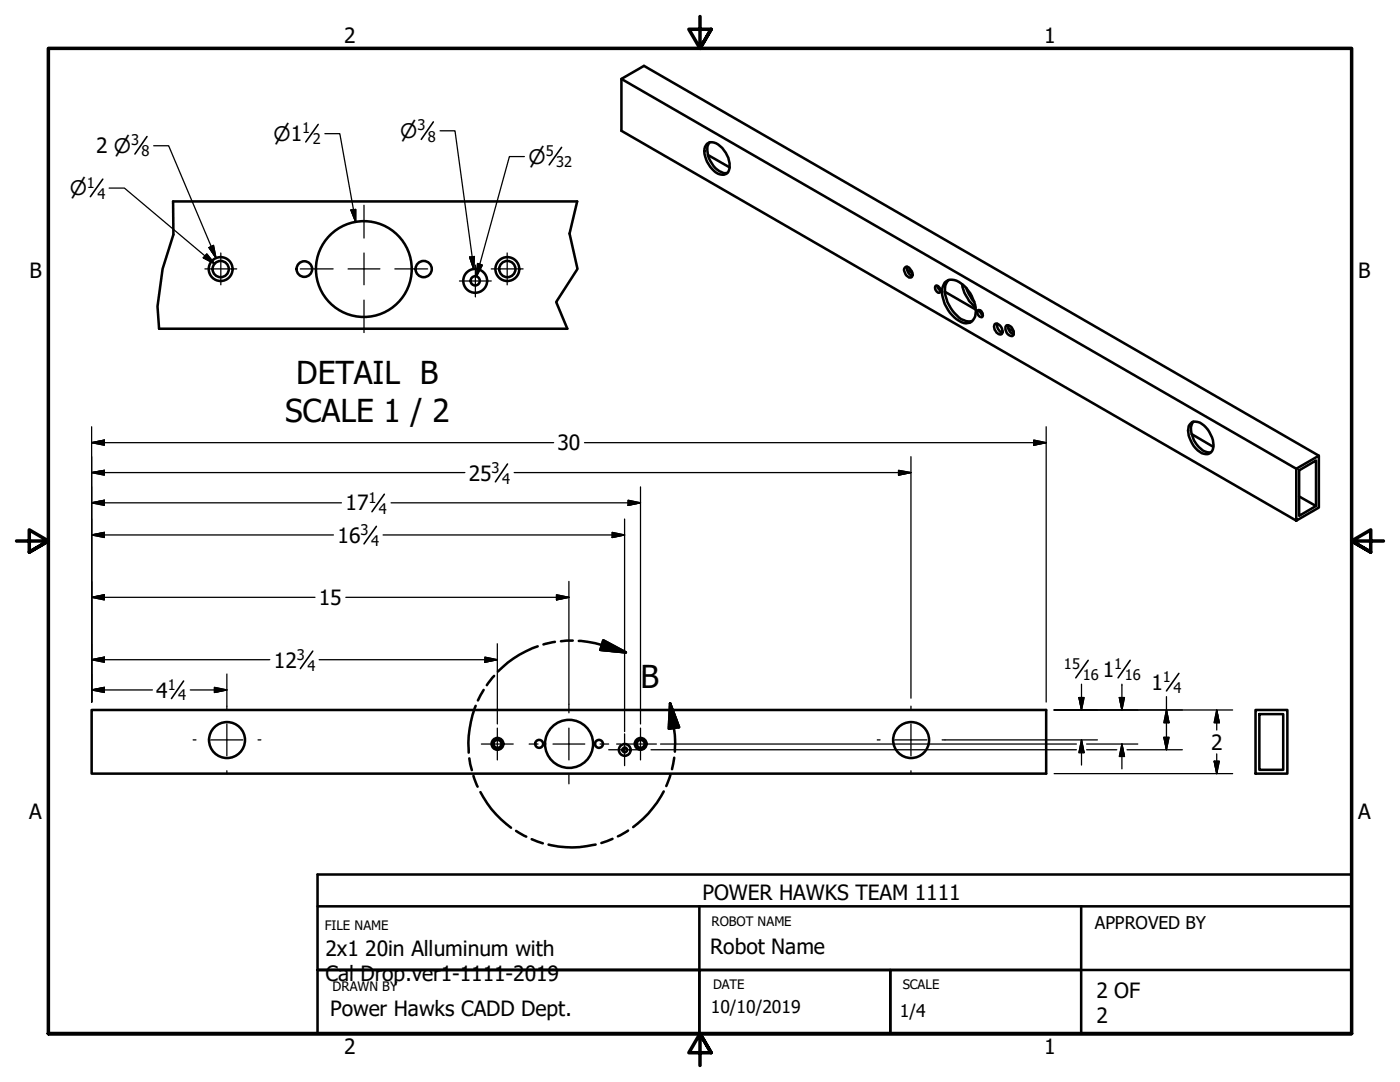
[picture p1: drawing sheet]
<svg xmlns="http://www.w3.org/2000/svg" width="279mm" height="216mm" viewBox="0 0 279 216" stroke-linecap="round" stroke-linejoin="round" font-family="sans-serif">
<!-- layer: Visible (ANSI) -->
<g fill="none" stroke="#000" stroke-width=".51">
<path d="M124 15.7l134.7 77.8M141.1 28.7a1.94 1.94 0 0 1 2.6 .4 4.7 4.7 0 0 1 1.7 5.2 1.87 1.87 0 0 1-2.9-.2 5.2 5.2 0 0 1-1.8-4.8zM141.3 30.9l4.3 2.5M141.6 28.4a3.7 3.7 0 0 0 .4 4.2 3.4 3.4 0 0 0 3.2 1.9M34.5 40.2h80.7M180.6 53.4a.78 .78 0 0 1 1.2 .5l.3 .6a.57 .57 0 0 1 0 .7 .57 .57 0 0 1-.7 .2l-.5-.4-.3-.6a.76 .76 0 0 1 0-1zM181 53.2a1.63 1.63 0 0 0 1.1 1.9M181 53.8l1.1 .6M186.8 57a.92 .92 0 0 1 .8 1.4 .88 .88 0 0 1-.8-.5 .88 .88 0 0 1 0-.9zM187.2 57.1l.1 .4 .4 .5M187.3 57.4l.3 .3M188.5 56.4a2.39 2.39 0 0 1 3.3 .2 7.2 7.2 0 0 1 2.8 6.5 1.92 1.92 0 0 1-3.2 .9 7.4 7.4 0 0 1-3.4-6.3z"/>
<path d="M188.6 58.2l6.2 3.6M189.3 55.9a3.6 3.6 0 0 0-.4 3.8 6.8 6.8 0 0 0 3.9 4.4h1.2M192 56.7a7.6 7.6 0 0 0 2.7 4.6M192.8 57.5l.6 1.2 .6 1.1 .4 .4M31.7 65.6h81.5M195.1 61.9a.86 .86 0 0 1 .9 .5 .86 .86 0 0 1-.1 .9 .99 .99 0 0 1-.8-1.4zM195.6 61.9l.2 .7 .4 .3M195.6 62.3l.5 .2M198.5 64.7a1.29 1.29 0 0 1 1.6 1.5 .53 .53 0 0 1-.3 .5 .53 .53 0 0 1-.7-.2l-.6-.7-.1-.6zM199 64.6a1.74 1.74 0 0 0 1 1.8M200.8 65a1.2 1.2 0 0 1 1.5 1.2 .61 .61 0 0 1-.4 .9 1.48 1.48 0 0 1-1.1-2.1zM201.2 64.9a1.68 1.68 0 0 0 1.1 1.8"/>
<path d="M201.2 65.5l1 .6M237.7 84.5a1.73 1.73 0 0 1 2.1 .1 5.4 5.4 0 0 1 2.3 5.1 1.55 1.55 0 0 1-2.6 .5 5.4 5.4 0 0 1-2.3-5.2zM237.8 86.6l4.3 2.6M238.2 84.1a2.66 2.66 0 0 0-.1 3.1 4.3 4.3 0 0 0 3.3 3.1l.3-.1M258.7 93.5l4.5-2.6v10.4l-4.5 2.6zM259.3 93.9l3.3-2v9.1l-3.3 1.9zM259.3 99.1l3.3 1.9M263.2 90.9l-134.7-77.8-4.5 2.6v10.4l134.7 77.8M18.3 141.7h190.5v12.7h-190.5zM250.6 141.7h6.3v12.7h-6.3zM251.3 142.5h4.8v11.1h-4.8z"/>
<circle cx="44" cy="53.7" r="2.38"/>
<circle cx="44" cy="53.7" r="1.62"/>
<circle cx="60.7" cy="53.7" r="1.56"/>
<circle cx="72.6" cy="53.7" r="9.6"/>
<circle cx="84.6" cy="53.7" r="1.62"/>
<circle cx="94.8" cy="56" r="2.38"/>
<circle cx="94.8" cy="56" r=".92"/>
<circle cx="101.3" cy="53.7" r="2.38"/>
<circle cx="101.3" cy="53.7" r="1.62"/>
<circle cx="45.3" cy="147.7" r="3.6"/>
<circle cx="99.3" cy="148.4" r="1.17"/>
<circle cx="99.3" cy="148.4" r=".79"/>
<circle cx="107.6" cy="148.4" r=".79"/>
<circle cx="113.6" cy="148.4" r="4.8"/>
<circle cx="119.5" cy="148.4" r=".79"/>
<circle cx="124.7" cy="149.6" r="1.17"/>
<circle cx="124.7" cy="149.6" r=".48"/>
<circle cx="127.9" cy="148.4" r="1.17"/>
<circle cx="127.9" cy="148.4" r=".79"/>
<circle cx="181.8" cy="147.7" r="3.6"/>
</g>
<!-- layer: Break Line (ANSI) -->
<path d="M34.5 40.2l.1 6.6-2.2 6.9-1 7.5 .3 4.4M115.2 40.2l-1.5 6.4 1.6 7.1-4.3 6.6 2.2 5.3" fill="none" stroke="#000" stroke-width=".51"/>
<!-- layer: Detail Boundary (ANSI) -->
<g fill="none" stroke="#000" stroke-width=".51">
<path d="M96.5 137.7l-1.1 2.1M98.6 134.9l-1.4 1.8M107.3 129a20.2 20.2 0 0 0-7.9 5M110.7 128.1l-2.2 .5M114.3 127.8l-2.3 .2M115.5 127.9h.5a34.9 34.9 0 0 1 8.9 2.3M120.4 127.8l4.5 2.4-5.1-.5zM93.7 151.3l.5 2.4M94.5 154.8l.8 2.2M94.9 140.8a21.8 21.8 0 0 0-1.4 9.4M95.9 158.1a19.7 19.7 0 0 0 6.1 7.1M132.5 157.9a21.6 21.6 0 0 1-6.1 7.1"/>
<path d="M133.7 140.3l1.8 4.8-2 .3zM133.7 140.3a31.2 31.2 0 0 1 1 9.2v.5M133.8 154.6l-.8 2.2M134.6 151.2l-.5 2.3M103 165.8l2 1.1M106.1 167.4l2.2 .9M109.5 168.5a19.6 19.6 0 0 0 9.4 0M122.2 167.4l-2.2 .8M125.3 165.7l-2 1.2"/>
</g>
<path d="M119.8 129.7l5.1 .5zM120.4 127.8l4.5 2.4-5.1-.5zM133.7 140.3l1.8 4.8zM133.7 140.3l1.8 4.8-2 .3z" fill="#000" stroke="#000" stroke-width=".51"/>
<!-- layer: Border (ANSI) -->
<path d="M139.7 3.3v6.4l-2.2-3.9h4.4l-2.2 3.9 2.2-3.9M3.3 107.9h6.4l-3.9-2.2v4.5l3.9-2.3-3.9 2.3M276.1 107.9h-6.4l3.9-2.2v4.5l-3.9-2.3 3.9 2.3M9.7 206.2v-196.5h260v196.5h-260h260M141.9 210.1l-2.2-3.9 2.2 3.9h-4.4l2.2-3.9v6.4" fill="none" stroke="#000" stroke-width=".7"/>
<!-- layer: Title (ANSI) -->
<path d="M63.4 174.5h206.3v6.3h-206.3zM63.4 180.8v25.4h206.3v-25.4v25.4h-25.4M139.6 193.5h38.1v12.7h-38.1zM139.6 180.8v12.7M177.7 193.5h38.1v12.7h-38.1zM215.8 180.8v12.7M269.7 193.5h-206.3h76.2v12.7" fill="none" stroke="#000" stroke-width=".51"/>
<!-- layer: Dimension (ANSI) -->
<g fill="none" stroke="#000" stroke-width=".32">
<path d="M20.5 35.8l-2.5 3.4M29.3 27.2l-2.4 3.5M63.5 24.8l-2.5 3.5M86.5 24.3l-2.4 3.5M112.1 29.4l-2.5 3.5M76.7 98.6l-2.5 3.5M101.3 92.6l-2.4 3.5M75.1 105l-2.5 3.5M36.6 135.9l-2.4 3.5M62.4 129.9l-2.5 3.5M217.2 131.8l-2.5 3.5M225.6 131.8l-2.5 3.5"/>
<path d="M235.3 134.4l-2.5 3.5"/>
</g>
<g fill="none" stroke="#000" stroke-width=".25">
<path d="M21.8 37.5h3l18.1 15.1M30.7 29.1h3l9.4 22.4M64.8 26.7h3l3.2 17.6M87.8 26.1h3l3.8 27.6M104.6 31.2h-2.9l-6.6 23.9M41.3 50.7l1.6 1.9-2.3-1.2zM41.7 49.4l.9-.4 .5 2.5zM70 41.9l1-.1v2.5zM93.7 51.3l1-.1-.1 2.5zM95.3 52.6l1 .3-1.2 2.2zM18.3 94.3l2.5-.4v.9zM18.3 88.3l2.5-.5v1z"/>
<path d="M18.3 85.2v54.9M18.3 94.3h74.5M18.3 88.3h92.2M102.6 94.3h79.2M116.6 88.3h92.2M125.3 99.8l2.5 .5-2.5 .5zM127.8 97.2v47.3M179.3 93.9l2.5 .4-2.5 .5zM181.8 91.1v48.2M206.3 87.8l2.5 .5-2.5 .5zM208.8 85.2v54.9M18.3 119.2l2.5-.5v1z"/>
<path d="M18.3 106.7l2.5-.5v1.1zM18.3 100.3l2.5-.5v1zM18.3 119.2h44.6M18.3 106.7h48.2M18.3 100.3h49.8M69 119.2h44.5M76.5 106.7h48.2M78 100.3h49.8M111.1 118.7l2.4 .5-2.4 .5zM113.5 116v24.5M122.2 106.2l2.5 .5-2.5 .6zM124.7 103.6v42.4"/>
<path d="M18.3 137.7l2.5-.5v1zM18.3 131.6l2.5-.5v1zM18.3 137.7h12.1M18.3 131.6h35.5M38 137.7h7.3M42.8 137.2l2.5 .5-2.5 .5zM45.3 134.5v6.4M63.7 131.6h35.6M96.8 131.1l2.5 .5-2.5 .5zM99.3 128.5v16M215.3 139.2h1l-.5 2.5zM215.8 136.5v5.2"/>
<path d="M223.4 139.2h1l-.5 2.5zM223.9 136.5v5.2M232.8 139v10.6M123.1 148.5h.8M129.9 149.6h51.8M131.8 148.5h49.9M181.9 148.5h32.9M181.9 149.6h32.9M188.6 147.6h30.4M210.4 141.7h35.6M210.4 154.4h35.6M215.8 147.6l.5 2.6h-1z"/>
<path d="M215.8 147.6v5.1M216.9 148.5h10.2M216.9 149.6h6M223.9 148.5l.5 2.4h-1zM223.9 148.5v4.9M224.9 149.6h11.1M232.3 147.1h1l-.5 2.5zM232.8 141.7l.5 2.5h-1zM242.3 151.9h1l-.5 2.5zM242.8 141.7l.5 2.5h-1zM242.8 141.7v4M242.8 150.4v4"/>
</g>
<g fill="#000" stroke="#000" stroke-width=".25">
<path d="M40.6 51.4l2.3 1.2zM41.3 50.7l1.6 1.9-2.3-1.2zM41.7 49.4l1.4 2.1zM41.7 49.4l.9-.4 .5 2.5zM70 41.9l1 2.4zM70 41.9l1-.1v2.5zM93.7 51.3l.9 2.4zM93.7 51.3l1-.1-.1 2.5zM95.3 52.6l-.2 2.5zM95.3 52.6l1 .3-1.2 2.2zM18.3 100.3l2.5-.5zM18.3 100.3l2.5-.5v1z"/>
<path d="M18.3 94.3l2.5-.4zM18.3 94.3l2.5-.4v.9zM18.3 88.3l2.5-.5zM18.3 88.3l2.5-.5v1zM179.3 94.8l2.5-.5zM179.3 93.9l2.5 .4-2.5 .5zM206.3 88.8l2.5-.5zM206.3 87.8l2.5 .5-2.5 .5zM18.3 119.2l2.5-.5zM18.3 119.2l2.5-.5v1zM18.3 106.7l2.5-.5zM18.3 106.7l2.5-.5v1.1z"/>
<path d="M111.1 119.7l2.4-.5zM111.1 118.7l2.4 .5-2.4 .5zM122.2 107.3l2.5-.6zM122.2 106.2l2.5 .5-2.5 .6zM125.3 100.8l2.5-.5zM125.3 99.8l2.5 .5-2.5 .5zM18.3 137.7l2.5-.5zM18.3 137.7l2.5-.5v1zM18.3 131.6l2.5-.5zM18.3 131.6l2.5-.5v1zM42.8 138.2l2.5-.5zM42.8 137.2l2.5 .5-2.5 .5z"/>
<path d="M96.8 132.1l2.5-.5zM96.8 131.1l2.5 .5-2.5 .5zM215.3 139.2l.5 2.5zM215.3 139.2h1l-.5 2.5zM223.4 139.2l.5 2.5zM223.4 139.2h1l-.5 2.5zM215.8 147.6l.5 2.6zM215.8 147.6l.5 2.6h-1zM223.9 148.5l.5 2.4zM223.9 148.5l.5 2.4h-1zM232.3 147.1l.5 2.5zM232.3 147.1h1l-.5 2.5z"/>
<path d="M232.8 141.7l.5 2.5zM232.8 141.7l.5 2.5h-1zM242.3 151.9l.5 2.5zM242.3 151.9h1l-.5 2.5zM242.8 141.7l.5 2.5zM242.8 141.7l.5 2.5h-1z"/>
</g>
<!-- layer: Center Mark (ANSI) -->
<g fill="none" stroke="#000" stroke-width=".25">
<path d="M40.9 53.7h6.3M44.1 50.5v6.3M59.9 53.7h6.6M69.5 53.7h6.3M72.6 41v6.5M72.6 50.5v6.3M72.6 59.9v6.5M78.8 53.7h6.5M91.7 56.1h6.3M94.9 52.9v6.3M98 53.7h6.4M101.2 50.5v6.3"/>
<path d="M38.5 147.6h.6M42.1 147.6h6.4M45.3 140.9v.6M45.3 144.5v6.3M45.3 153.8v.6M51.5 147.6h.6M96.1 148.5h6.3M99.3 145.3v6.3M105.6 148.5h1.8M110.4 148.5h6.3M113.5 140.5v1.7M113.5 145.3v6.3"/>
<path d="M113.5 154.6v1.8M119.8 148.5h1.7M121.5 149.6h6.3M124.7 146.4v6.4M124.7 148.5h6.3M127.8 145.3v6.3M175.1 147.6h.5M178.6 147.6h6.4M181.8 140.9v.6M181.8 144.5v6.3M181.8 153.8v.6M188 147.6h.6"/>
</g>
<g font-size="6.3">
<text x="59.1" y="76.6">DETAIL B</text>
<text x="56.9" y="84.2">SCALE 1 / 2</text>
<text x="127.8" y="137.2">B</text>
</g>
<g font-size="4.2">
<text x="68.7" y="8.6">2</text>
<text x="208.4" y="8.6">1</text>
<text x="19.2" y="30.5">2 ⌀</text>
<text x="5.9" y="55.5">B</text>
<text x="271.1" y="55.5">B</text>
<text x="111.3" y="89.9">30</text>
<text x="93.5" y="95.9">25</text>
<text x="69" y="101.9">17</text>
<text x="67.4" y="108.3">16</text>
<text x="63.6" y="120.7">15</text>
<text x="54.7" y="133.2">12</text>
<text x="220.1" y="135">1</text>
<text x="229.8" y="137.6">1</text>
<text x="31.2" y="139.2">4</text>
<text x="241.7" y="149.6">2</text>
<text x="5.8" y="163.4">A</text>
<text x="271" y="163.4">A</text>
<text x="140.2" y="179.5">POWER HAWKS TEAM 1111</text>
<text x="65" y="190.8">2x1</text>
<text x="72.9" y="190.8">20in Alluminum with</text>
<text x="141.7" y="190.4">Robot Name</text>
<text x="65" y="195.8">Cal Drop.ver1-1111-2019</text>
<text x="65.9" y="202.8">Power Hawks CADD Dept.</text>
<text x="218.8" y="199.2">2 OF</text>
<text x="218.8" y="204.2">2</text>
<text x="68.7" y="210.3">2</text>
<text x="208.4" y="210.3">1</text>
</g>
<g font-size="4">
<text x="54.6" y="28.1">⌀1</text>
<text x="79.9" y="27.6">⌀</text>
<text x="105.5" y="32.7">⌀</text>
<text x="13.9" y="39">⌀</text>
</g>
<g font-size="3.5">
<text x="218.5" y="185.4">APPROVED BY</text>
<text x="141.9" y="202.1">10/10/2019</text>
<text x="179.6" y="202.9">1/4</text>
</g>
<g font-size="2.9">
<text x="26.2" y="29">3</text>
<text x="60.3" y="26.6">1</text>
<text x="62.4" y="28.8">2</text>
<text x="83.3" y="26">3</text>
<text x="85.4" y="28.3">8</text>
<text x="28.3" y="31.2">8</text>
<text x="108.9" y="31.1">5</text>
<text x="111" y="33.3">32</text>
<text x="17.3" y="37.5">1</text>
<text x="19.4" y="39.6">4</text>
<text x="98.1" y="94.4">3</text>
<text x="73.5" y="100.3">1</text>
<text x="100.2" y="96.5">4</text>
<text x="71.9" y="106.7">3</text>
<text x="75.6" y="102.5">4</text>
<text x="74" y="108.9">4</text>
<text x="59.2" y="131.6">3</text>
<text x="33.5" y="137.7">1</text>
<text x="61.3" y="133.8">4</text>
<text x="212.3" y="133.5">15</text>
<text x="216.1" y="135.6">16</text>
<text x="222.4" y="133.5">1</text>
<text x="224.5" y="135.6">16</text>
<text x="232.1" y="136.1">1</text>
<text x="35.6" y="139.8">4</text>
<text x="234.2" y="138.2">4</text>
</g>
<g font-size="2.6">
<text x="64.8" y="185.5">FILE NAME</text>
<text x="142" y="184.8">ROBOT NAME</text>
<text x="66.4" y="197.8">DRAWN BY</text>
<text x="142.3" y="197.3">DATE</text>
<text x="180.1" y="197.4">SCALE</text>
</g>
</svg>
